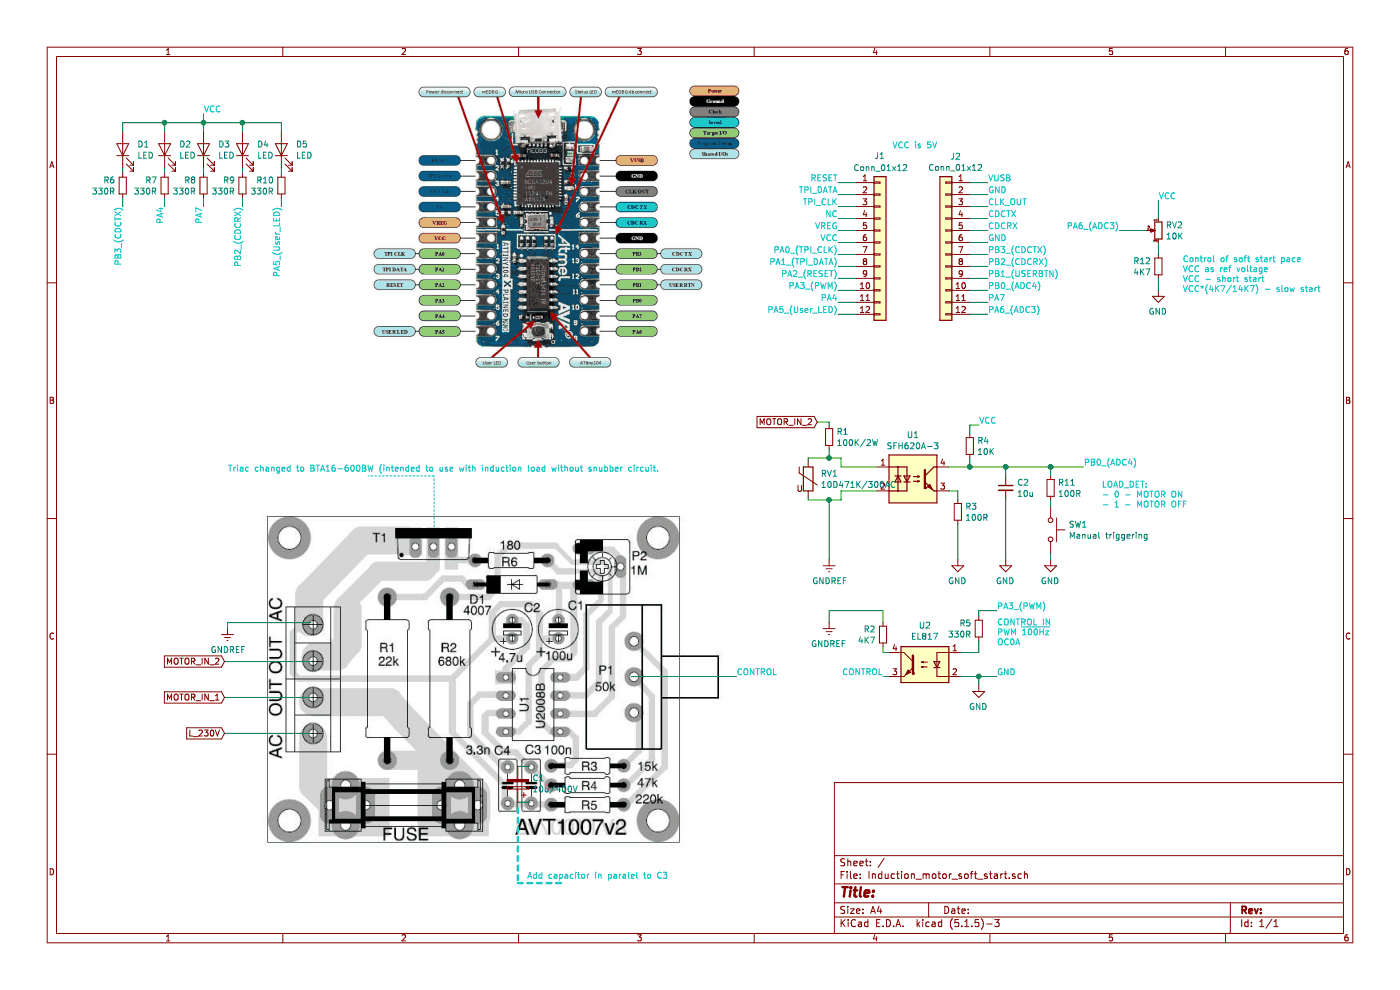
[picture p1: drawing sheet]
EESchema Schematic File Version 4
EELAYER 30 0
EELAYER END
$Descr A4 11693 8268
encoding utf-8
Sheet 1 1
Title ""
Date ""
Rev ""
Comp ""
Comment1 ""
Comment2 ""
Comment3 ""
Comment4 ""
$EndDescr
Wire Wire Line
	7150 1525 7000 1525
Wire Wire Line
	7150 1625 7000 1625
Wire Wire Line
	7150 1725 7000 1725
Wire Wire Line
	7150 1825 7000 1825
Wire Wire Line
	7150 1925 7000 1925
Wire Wire Line
	7150 2025 7000 2025
Wire Wire Line
	7150 2125 7000 2125
Text Label 7000 1525 2    50   ~ 0
RESET
Text Label 7000 1625 2    50   ~ 0
TPI_DATA
Text Label 7000 1725 2    50   ~ 0
TPI_CLK
Text Label 7000 1825 2    50   ~ 0
NC
Text Label 7000 1925 2    50   ~ 0
VREG
Text Label 7000 2025 2    50   ~ 0
VCC
Text Label 7000 2125 2    50   ~ 0
PA0_(TPI_CLK)
Wire Wire Line
	7150 2225 7000 2225
Text Label 7000 2225 2    50   ~ 0
PA1_(TPI_DATA)
Wire Wire Line
	7150 2325 7000 2325
Text Label 7000 2325 2    50   ~ 0
PA2_(RESET)
Wire Wire Line
	7150 2425 7000 2425
Text Label 7000 2425 2    50   ~ 0
PA3_(PWM)
Wire Wire Line
	7150 2525 7000 2525
Text Label 7000 2525 2    50   ~ 0
PA4
Wire Wire Line
	7150 2625 7000 2625
Text Label 7000 2625 2    50   ~ 0
PA5_(User_LED)
$Comp
L Connector_Generic:Conn_01x12 J1
U 1 1
P 7350 2025
F 0 "J1" H 7300 2750 50  0000 L CNN
F 1 "Conn_01x12" H 7125 2650 50  0000 L CNN
F 2 "" H 7350 2025 50  0001 C CNN
F 3 "~" H 7350 2025 50  0001 C CNN
	1    7350 2025
	1    0    0    -1  
$EndComp
$Comp
L Connector_Generic:Conn_01x12 J2
U 1 1
P 7900 2025
F 0 "J2" H 7818 2745 50  0000 C CNN
F 1 "Conn_01x12" H 7818 2652 50  0000 C CNN
F 2 "" H 7900 2025 50  0001 C CNN
F 3 "~" H 7900 2025 50  0001 C CNN
	1    7900 2025
	-1   0    0    -1  
$EndComp
Wire Wire Line
	8100 1525 8250 1525
Wire Wire Line
	8100 1625 8250 1625
Wire Wire Line
	8100 1725 8250 1725
Wire Wire Line
	8100 1825 8250 1825
Wire Wire Line
	8100 1925 8250 1925
Wire Wire Line
	8100 2025 8250 2025
Wire Wire Line
	8100 2125 8250 2125
Text Label 8250 1525 0    50   ~ 0
VUSB
Text Label 8250 1625 0    50   ~ 0
GND
Text Label 8250 1725 0    50   ~ 0
CLK_OUT
Text Label 8250 1825 0    50   ~ 0
CDCTX
Text Label 8250 1925 0    50   ~ 0
CDCRX
Text Label 8250 2025 0    50   ~ 0
GND
Text Label 8250 2125 0    50   ~ 0
PB3_(CDCTX)
Wire Wire Line
	8100 2225 8250 2225
Text Label 8250 2225 0    50   ~ 0
PB2_(CDCRX)
Wire Wire Line
	8100 2325 8250 2325
Text Label 8250 2325 0    50   ~ 0
PB1_(USERBTN)
Wire Wire Line
	8100 2425 8250 2425
Text Label 8250 2425 0    50   ~ 0
PB0_(ADC4)
Wire Wire Line
	8100 2525 8250 2525
Text Label 8250 2525 0    50   ~ 0
PA7
Wire Wire Line
	8100 2625 8250 2625
Text Label 8250 2625 0    50   ~ 0
PA6_(ADC3)
$Comp
L Isolator:EL817 U2
U 1 1
P 7725 5550
F 0 "U2" H 7725 5879 50  0000 C CNN
F 1 "EL817" H 7725 5786 50  0000 C CNN
F 2 "Housings_DIP:DIP-4_W7.62mm" H 7525 5350 50  0001 L CIN
F 3 "http://www.everlight.com/file/ProductFile/EL817.pdf" H 7725 5550 50  0001 L CNN
F 4 "https://www.tme.eu/pl/details/el817/transoptory-wyjscie-analogowe/everlight/" H 7725 5550 50  0001 C CNN "Dystrybutor"
F 5 "EL817" H 7725 5550 50  0001 C CNN "manf#"
	1    7725 5550
	-1   0    0    -1  
$EndComp
$Comp
L Device:R_Small R5
U 1 1
P 8175 5250
F 0 "R5" H 8234 5297 50  0000 L CNN
F 1 "330R" H 8234 5204 50  0000 L CNN
F 2 "" H 8175 5250 50  0001 C CNN
F 3 "~" H 8175 5250 50  0001 C CNN
F 4 "https://www.tme.eu/pl/details/1_4ws330r/rezystory-tht/royal-ohm/cfr0s4j0331a50/" H 8175 5250 50  0001 C CNN "Dystrybutor"
F 5 "CFR0S4J0331A50" H 8175 5250 50  0001 C CNN "manf#"
	1    8175 5250
	-1   0    0    -1  
$EndComp
$Comp
L Device:R_Small R2
U 1 1
P 7375 5300
F 0 "R2" H 7434 5347 50  0000 L CNN
F 1 "4K7" H 7434 5254 50  0000 L CNN
F 2 "" H 7375 5300 50  0001 C CNN
F 3 "~" H 7375 5300 50  0001 C CNN
F 4 "https://www.tme.eu/pl/details/cf1_4w-4k7/rezystory-tht/sr-passives/" H 7375 5300 50  0001 C CNN "Dystrybutor"
F 5 "CF1/4W-4K7" H 7375 5300 50  0001 C CNN "manf#"
	1    7375 5300
	-1   0    0    -1  
$EndComp
$Comp
L Device:CP C1
U 1 1
P 4325 6550
F 0 "C1" H 4206 6503 50  0000 R CNN
F 1 "10u/400V" H 4206 6596 50  0000 R CNN
F 2 "" H 4363 6400 50  0001 C CNN
F 3 "~" H 4325 6550 50  0001 C CNN
F 4 "https://www.tme.eu/pl/details/pj2g100mnn1020/kondensatory-elektrolityczne-tht/elite/" H 4325 6550 50  0001 C CNN "Dystrybutor"
F 5 "PJ2G100MNN1020" H 4325 6550 50  0001 C CNN "manf#"
	1    4325 6550
	-1   0    0    1   
$EndComp
$Comp
L Isolator:SFH620A-3 U1
U 1 1
P 7625 4000
F 0 "U1" H 7625 4370 50  0000 C CNN
F 1 "SFH620A-3" H 7625 4277 50  0000 C CNN
F 2 "Package_DIP:DIP-4_W7.62mm" H 7625 3600 50  0001 C CNN
F 3 "http://www.vishay.com/docs/83675/sfh620a.pdf" H 7575 4000 50  0001 C CNN
F 4 "https://www.tme.eu/pl/details/sfh620a-3/transoptory-wyjscie-analogowe/vishay/" H 7625 4000 50  0001 C CNN "Dystrybutor"
F 5 "SFH620A-3" H 7625 4000 50  0001 C CNN "manf#"
	1    7625 4000
	1    0    0    -1  
$EndComp
$Comp
L Device:R_Small R1
U 1 1
P 6925 3650
F 0 "R1" H 6984 3697 50  0000 L CNN
F 1 "100K/2W" H 6984 3604 50  0000 L CNN
F 2 "" H 6925 3650 50  0001 C CNN
F 3 "~" H 6925 3650 50  0001 C CNN
F 4 "https://www.tme.eu/pl/details/pr02-100k/rezystory-tht/vishay/pr02000201003ja100/" H 6925 3650 50  0001 C CNN "Dystrybutor"
F 5 "PR02000201003JA100" H 6925 3650 50  0001 C CNN "manf#"
	1    6925 3650
	1    0    0    -1  
$EndComp
$Comp
L Device:R_Small R4
U 1 1
P 8100 3725
F 0 "R4" H 8159 3772 50  0000 L CNN
F 1 "10K" H 8159 3679 50  0000 L CNN
F 2 "" H 8100 3725 50  0001 C CNN
F 3 "~" H 8100 3725 50  0001 C CNN
F 4 "https://www.tme.eu/pl/details/1_4ws330r/rezystory-tht/royal-ohm/cfr0s4j0331a50/" H 8100 3725 50  0001 C CNN "Dystrybutor"
F 5 "CFR0S4J0331A50" H 8100 3725 50  0001 C CNN "manf#"
	1    8100 3725
	1    0    0    -1  
$EndComp
$Comp
L Device:R_Small R3
U 1 1
P 8000 4275
F 0 "R3" H 8059 4322 50  0000 L CNN
F 1 "100R" H 8059 4229 50  0000 L CNN
F 2 "" H 8000 4275 50  0001 C CNN
F 3 "~" H 8000 4275 50  0001 C CNN
F 4 "https://www.tme.eu/pl/details/mbb02070c1000fct00/rezystory-tht/vishay/" H 8000 4275 50  0001 C CNN "Dystrybutor"
F 5 "MBB02070C1000FCT00" H 8000 4275 50  0001 C CNN "manf#"
	1    8000 4275
	1    0    0    -1  
$EndComp
$Comp
L Device:C_Small C2
U 1 1
P 8400 4075
F 0 "C2" H 8492 4122 50  0000 L CNN
F 1 "10u" H 8492 4029 50  0000 L CNN
F 2 "" H 8400 4075 50  0001 C CNN
F 3 "~" H 8400 4075 50  0001 C CNN
F 4 "https://www.tme.eu/pl/details/cl21a106kaynnne/kondensatory-mlcc-smd/samsung/" H 8400 4075 50  0001 C CNN "Dystrybutor"
F 5 "CL21A106KAYNNNE" H 8400 4075 50  0001 C CNN "manf#"
	1    8400 4075
	1    0    0    -1  
$EndComp
$Comp
L power:GND #PWR0101
U 1 1
P 8175 5725
F 0 "#PWR0101" H 8175 5475 50  0001 C CNN
F 1 "GND" H 8180 5550 50  0000 C CNN
F 2 "" H 8175 5725 50  0001 C CNN
F 3 "" H 8175 5725 50  0001 C CNN
	1    8175 5725
	-1   0    0    -1  
$EndComp
Wire Wire Line
	8025 5450 8175 5450
Wire Wire Line
	8175 5450 8175 5350
Wire Wire Line
	8175 5150 8175 5100
Wire Wire Line
	8175 5100 8325 5100
Wire Wire Line
	8025 5650 8175 5650
Wire Wire Line
	8175 5650 8175 5725
Wire Wire Line
	8175 5650 8325 5650
Connection ~ 8175 5650
Text Label 8325 5650 0    50   ~ 0
GND
Text GLabel 1875 6125 0    50   Input ~ 0
L_230V
$Comp
L power:GNDREF #PWR0102
U 1 1
P 1900 5250
F 0 "#PWR0102" H 1900 5000 50  0001 C CNN
F 1 "GNDREF" H 1905 5075 50  0000 C CNN
F 2 "" H 1900 5250 50  0001 C CNN
F 3 "" H 1900 5250 50  0001 C CNN
	1    1900 5250
	1    0    0    -1  
$EndComp
Wire Notes Line width 20
	4325 6750 4325 7375
Wire Notes Line width 20
	4325 7375 4725 7375
Text Notes 4400 7350 0    50   ~ 0
Add capacitor in paralel to C3
Wire Wire Line
	2600 6125 1875 6125
Wire Wire Line
	2600 5525 1875 5525
Wire Wire Line
	2600 5825 1875 5825
Text GLabel 1875 5525 0    50   Input ~ 0
MOTOR_IN_2
Text GLabel 1875 5825 0    50   Input ~ 0
MOTOR_IN_1
Wire Wire Line
	7425 5450 7375 5450
Wire Wire Line
	7375 5450 7375 5400
Wire Wire Line
	7375 5200 7375 5100
Wire Wire Line
	7375 5100 6925 5100
Wire Wire Line
	6925 5100 6925 5200
$Comp
L power:GNDREF #PWR0103
U 1 1
P 6925 5200
F 0 "#PWR0103" H 6925 4950 50  0001 C CNN
F 1 "GNDREF" H 6930 5025 50  0000 C CNN
F 2 "" H 6925 5200 50  0001 C CNN
F 3 "" H 6925 5200 50  0001 C CNN
	1    6925 5200
	-1   0    0    -1  
$EndComp
Wire Wire Line
	7425 5650 7375 5650
Wire Wire Line
	5275 5650 6150 5650
Text Label 7375 5650 2    50   ~ 0
CONTROL
Text Label 6150 5650 0    50   ~ 0
CONTROL
Wire Wire Line
	1900 5250 1900 5200
Wire Wire Line
	1900 5200 2600 5200
Text GLabel 6825 3525 0    50   Input ~ 0
MOTOR_IN_2
Wire Wire Line
	6925 3550 6925 3525
Wire Wire Line
	6925 3525 6825 3525
$Comp
L power:GNDREF #PWR0104
U 1 1
P 6925 4675
F 0 "#PWR0104" H 6925 4425 50  0001 C CNN
F 1 "GNDREF" H 6930 4500 50  0000 C CNN
F 2 "" H 6925 4675 50  0001 C CNN
F 3 "" H 6925 4675 50  0001 C CNN
	1    6925 4675
	1    0    0    -1  
$EndComp
$Comp
L Device:Varistor RV1
U 1 1
P 6750 4000
F 0 "RV1" H 6853 4047 50  0000 L CNN
F 1 "10D471K/300AC" H 6853 3954 50  0000 L CNN
F 2 "" V 6680 4000 50  0001 C CNN
F 3 "~" H 6750 4000 50  0001 C CNN
	1    6750 4000
	1    0    0    -1  
$EndComp
Wire Wire Line
	6750 4150 6750 4175
Wire Wire Line
	6750 3850 6750 3825
Wire Wire Line
	7325 3900 7025 3900
Wire Wire Line
	7025 3900 7025 3825
Wire Wire Line
	6750 3825 6925 3825
Connection ~ 6925 3825
Wire Wire Line
	6925 3825 7025 3825
Wire Wire Line
	6925 3750 6925 3825
Wire Wire Line
	7025 4175 7025 4100
Wire Wire Line
	6750 4175 6925 4175
Wire Wire Line
	7025 4100 7325 4100
Wire Wire Line
	6925 4175 6925 4675
Connection ~ 6925 4175
Wire Wire Line
	6925 4175 7025 4175
Text Label 8175 3550 0    50   ~ 0
VCC
Text Notes 7450 1250 0    50   ~ 0
VCC is 5V
$Comp
L power:GND #PWR0105
U 1 1
P 8000 4675
F 0 "#PWR0105" H 8000 4425 50  0001 C CNN
F 1 "GND" H 8005 4500 50  0000 C CNN
F 2 "" H 8000 4675 50  0001 C CNN
F 3 "" H 8000 4675 50  0001 C CNN
	1    8000 4675
	-1   0    0    -1  
$EndComp
$Comp
L power:GND #PWR0106
U 1 1
P 8400 4675
F 0 "#PWR0106" H 8400 4425 50  0001 C CNN
F 1 "GND" H 8405 4500 50  0000 C CNN
F 2 "" H 8400 4675 50  0001 C CNN
F 3 "" H 8400 4675 50  0001 C CNN
	1    8400 4675
	-1   0    0    -1  
$EndComp
Wire Wire Line
	7925 3900 8100 3900
Wire Wire Line
	8100 3900 8100 3825
Wire Wire Line
	8100 3900 8400 3900
Wire Wire Line
	8400 3900 8400 3975
Connection ~ 8100 3900
Wire Wire Line
	8400 4175 8400 4675
Wire Wire Line
	8000 4175 8000 4100
Wire Wire Line
	8000 4100 7925 4100
Wire Wire Line
	8000 4375 8000 4675
Wire Wire Line
	8100 3625 8100 3550
Wire Wire Line
	8100 3550 8175 3550
Connection ~ 8400 3900
Text Notes 9200 4250 0    50   ~ 0
LOAD_DET: \n- 0 - MOTOR ON\n- 1 - MOTOR OFF
Text Notes 8325 5400 0    50   ~ 0
CONTROL IN \nPWM ~100Hz\nOC0A
Wire Wire Line
	4425 6400 4325 6400
Wire Wire Line
	4325 6700 4425 6700
$Comp
L Device:R_Small R11
U 1 1
P 8775 4075
F 0 "R11" H 8834 4122 50  0000 L CNN
F 1 "100R" H 8834 4029 50  0000 L CNN
F 2 "" H 8775 4075 50  0001 C CNN
F 3 "~" H 8775 4075 50  0001 C CNN
F 4 "https://www.tme.eu/pl/details/mbb02070c1000fct00/rezystory-tht/vishay/" H 8775 4075 50  0001 C CNN "Dystrybutor"
F 5 "MBB02070C1000FCT00" H 8775 4075 50  0001 C CNN "manf#"
	1    8775 4075
	1    0    0    -1  
$EndComp
$Comp
L Switch:SW_Push SW1
U 1 1
P 8775 4425
F 0 "SW1" V 8728 4574 50  0000 L CNN
F 1 "Manual triggering" V 8821 4574 50  0000 L CNN
F 2 "" H 8775 4625 50  0001 C CNN
F 3 "~" H 8775 4625 50  0001 C CNN
	1    8775 4425
	0    1    1    0   
$EndComp
$Comp
L power:GND #PWR0107
U 1 1
P 8775 4675
F 0 "#PWR0107" H 8775 4425 50  0001 C CNN
F 1 "GND" H 8780 4500 50  0000 C CNN
F 2 "" H 8775 4675 50  0001 C CNN
F 3 "" H 8775 4675 50  0001 C CNN
	1    8775 4675
	-1   0    0    -1  
$EndComp
Wire Wire Line
	8775 4675 8775 4625
Wire Wire Line
	8775 4225 8775 4175
Wire Wire Line
	8775 3975 8775 3900
Wire Wire Line
	8400 3900 8775 3900
Wire Wire Line
	8775 3900 9050 3900
Connection ~ 8775 3900
$Comp
L Device:R_POT_Small RV2
U 1 1
P 9675 1925
F 0 "RV2" H 9615 1972 50  0000 R CNN
F 1 "10K" H 9615 1879 50  0000 R CNN
F 2 "" H 9675 1925 50  0001 C CNN
F 3 "~" H 9675 1925 50  0001 C CNN
F 4 "https://www.tme.eu/pl/details/r9011-2-10k/potencjometry-jednoobrotowe-weglowe/sr-passives/" H 9675 1925 50  0001 C CNN "Dystrybutor"
F 5 "R9011-2-10K" H 9675 1925 50  0001 C CNN "manf#"
	1    9675 1925
	-1   0    0    -1  
$EndComp
$Comp
L power:GND #PWR0108
U 1 1
P 9675 2425
F 0 "#PWR0108" H 9675 2175 50  0001 C CNN
F 1 "GND" H 9680 2250 50  0000 C CNN
F 2 "" H 9675 2425 50  0001 C CNN
F 3 "" H 9675 2425 50  0001 C CNN
	1    9675 2425
	-1   0    0    -1  
$EndComp
$Comp
L Device:R_Small R12
U 1 1
P 9675 2225
F 0 "R12" H 9734 2272 50  0000 L CNN
F 1 "4K7" H 9734 2179 50  0000 L CNN
F 2 "" H 9675 2225 50  0001 C CNN
F 3 "~" H 9675 2225 50  0001 C CNN
F 4 "https://www.tme.eu/pl/details/cf1_4w-4k7/rezystory-tht/sr-passives/" H 9675 2225 50  0001 C CNN "Dystrybutor"
F 5 "CF1/4W-4K7" H 9675 2225 50  0001 C CNN "manf#"
	1    9675 2225
	-1   0    0    -1  
$EndComp
Text Label 9675 1675 0    50   ~ 0
VCC
Wire Wire Line
	9675 2425 9675 2325
Wire Wire Line
	9675 2125 9675 2025
Wire Wire Line
	9675 1675 9675 1825
Wire Wire Line
	9575 1925 9350 1925
Text Notes 9875 2450 0    50   ~ 0
Control of soft start pace\nVCC as ref voltage\nVCC - short start\nVCC*(4K7/14K7) - slow start
$Comp
L Device:R_Small R6
U 1 1
P 1025 1550
F 0 "R6" H 1084 1597 50  0000 L CNN
F 1 "330R" H 1084 1504 50  0000 L CNN
F 2 "" H 1025 1550 50  0001 C CNN
F 3 "~" H 1025 1550 50  0001 C CNN
F 4 "https://www.tme.eu/pl/details/1_4ws330r/rezystory-tht/royal-ohm/cfr0s4j0331a50/" H 1025 1550 50  0001 C CNN "Dystrybutor"
F 5 "CFR0S4J0331A50" H 1025 1550 50  0001 C CNN "manf#"
	1    1025 1550
	-1   0    0    -1  
$EndComp
$Comp
L Device:R_Small R7
U 1 1
P 1375 1550
F 0 "R7" H 1434 1597 50  0000 L CNN
F 1 "330R" H 1434 1504 50  0000 L CNN
F 2 "" H 1375 1550 50  0001 C CNN
F 3 "~" H 1375 1550 50  0001 C CNN
F 4 "https://www.tme.eu/pl/details/1_4ws330r/rezystory-tht/royal-ohm/cfr0s4j0331a50/" H 1375 1550 50  0001 C CNN "Dystrybutor"
F 5 "CFR0S4J0331A50" H 1375 1550 50  0001 C CNN "manf#"
	1    1375 1550
	-1   0    0    -1  
$EndComp
$Comp
L Device:R_Small R8
U 1 1
P 1700 1550
F 0 "R8" H 1759 1597 50  0000 L CNN
F 1 "330R" H 1759 1504 50  0000 L CNN
F 2 "" H 1700 1550 50  0001 C CNN
F 3 "~" H 1700 1550 50  0001 C CNN
F 4 "https://www.tme.eu/pl/details/1_4ws330r/rezystory-tht/royal-ohm/cfr0s4j0331a50/" H 1700 1550 50  0001 C CNN "Dystrybutor"
F 5 "CFR0S4J0331A50" H 1700 1550 50  0001 C CNN "manf#"
	1    1700 1550
	-1   0    0    -1  
$EndComp
$Comp
L Device:R_Small R9
U 1 1
P 2025 1550
F 0 "R9" H 2084 1597 50  0000 L CNN
F 1 "330R" H 2084 1504 50  0000 L CNN
F 2 "" H 2025 1550 50  0001 C CNN
F 3 "~" H 2025 1550 50  0001 C CNN
F 4 "https://www.tme.eu/pl/details/1_4ws330r/rezystory-tht/royal-ohm/cfr0s4j0331a50/" H 2025 1550 50  0001 C CNN "Dystrybutor"
F 5 "CFR0S4J0331A50" H 2025 1550 50  0001 C CNN "manf#"
	1    2025 1550
	-1   0    0    -1  
$EndComp
$Comp
L Device:R_Small R10
U 1 1
P 2350 1550
F 0 "R10" H 2409 1597 50  0000 L CNN
F 1 "330R" H 2409 1504 50  0000 L CNN
F 2 "" H 2350 1550 50  0001 C CNN
F 3 "~" H 2350 1550 50  0001 C CNN
F 4 "https://www.tme.eu/pl/details/1_4ws330r/rezystory-tht/royal-ohm/cfr0s4j0331a50/" H 2350 1550 50  0001 C CNN "Dystrybutor"
F 5 "CFR0S4J0331A50" H 2350 1550 50  0001 C CNN "manf#"
	1    2350 1550
	-1   0    0    -1  
$EndComp
$Comp
L Device:LED D1
U 1 1
P 1025 1250
F 0 "D1" V 1065 1131 50  0000 R CNN
F 1 "LED" V 972 1131 50  0000 R CNN
F 2 "" H 1025 1250 50  0001 C CNN
F 3 "~" H 1025 1250 50  0001 C CNN
	1    1025 1250
	0    -1   -1   0   
$EndComp
$Comp
L Device:LED D2
U 1 1
P 1375 1250
F 0 "D2" V 1415 1131 50  0000 R CNN
F 1 "LED" V 1322 1131 50  0000 R CNN
F 2 "" H 1375 1250 50  0001 C CNN
F 3 "~" H 1375 1250 50  0001 C CNN
	1    1375 1250
	0    -1   -1   0   
$EndComp
$Comp
L Device:LED D3
U 1 1
P 1700 1250
F 0 "D3" V 1740 1131 50  0000 R CNN
F 1 "LED" V 1647 1131 50  0000 R CNN
F 2 "" H 1700 1250 50  0001 C CNN
F 3 "~" H 1700 1250 50  0001 C CNN
	1    1700 1250
	0    -1   -1   0   
$EndComp
$Comp
L Device:LED D4
U 1 1
P 2025 1250
F 0 "D4" V 2065 1131 50  0000 R CNN
F 1 "LED" V 1972 1131 50  0000 R CNN
F 2 "" H 2025 1250 50  0001 C CNN
F 3 "~" H 2025 1250 50  0001 C CNN
	1    2025 1250
	0    -1   -1   0   
$EndComp
$Comp
L Device:LED D5
U 1 1
P 2350 1250
F 0 "D5" V 2390 1131 50  0000 R CNN
F 1 "LED" V 2297 1131 50  0000 R CNN
F 2 "" H 2350 1250 50  0001 C CNN
F 3 "~" H 2350 1250 50  0001 C CNN
	1    2350 1250
	0    -1   -1   0   
$EndComp
Text Label 1700 950  0    50   ~ 0
VCC
Wire Wire Line
	1025 1025 1375 1025
Wire Wire Line
	1700 1025 1700 950 
Wire Wire Line
	1700 1025 2025 1025
Wire Wire Line
	2350 1025 2350 1100
Connection ~ 1700 1025
Wire Wire Line
	2025 1100 2025 1025
Connection ~ 2025 1025
Wire Wire Line
	2025 1025 2350 1025
Wire Wire Line
	1700 1100 1700 1025
Wire Wire Line
	1375 1025 1375 1100
Connection ~ 1375 1025
Wire Wire Line
	1375 1025 1700 1025
Wire Wire Line
	1025 1100 1025 1025
Wire Wire Line
	1025 1400 1025 1450
Wire Wire Line
	1375 1400 1375 1450
Wire Wire Line
	1700 1400 1700 1450
Wire Wire Line
	2025 1400 2025 1450
Wire Wire Line
	2350 1400 2350 1450
Wire Wire Line
	1025 1725 1025 1650
Wire Wire Line
	1375 1725 1375 1650
Wire Wire Line
	1700 1725 1700 1650
Wire Wire Line
	2025 1650 2025 1725
Wire Wire Line
	2350 1650 2350 1725
Text Label 9350 1925 2    50   ~ 0
PA6_(ADC3)
Text Label 8325 5100 0    50   ~ 0
PA3_(PWM)
Text Label 9050 3900 0    50   ~ 0
PB0_(ADC4)
Text Label 1025 1725 3    50   ~ 0
PB3_(CDCTX)
Text Label 1375 1725 3    50   ~ 0
PA4
Text Label 1700 1725 3    50   ~ 0
PA7
Text Label 2025 1725 3    50   ~ 0
PB2_(CDCRX)
Text Label 2350 1725 3    50   ~ 0
PA5_(User_LED)
Wire Notes Line
	3625 4400 3625 3975
Wire Notes Line
	3625 3975 3075 3975
Text Notes 1900 3950 0    50   ~ 0
Triac changed to BTA16-600BW (intended to use with induction load without snubber circuit. 
$EndSCHEMATC
